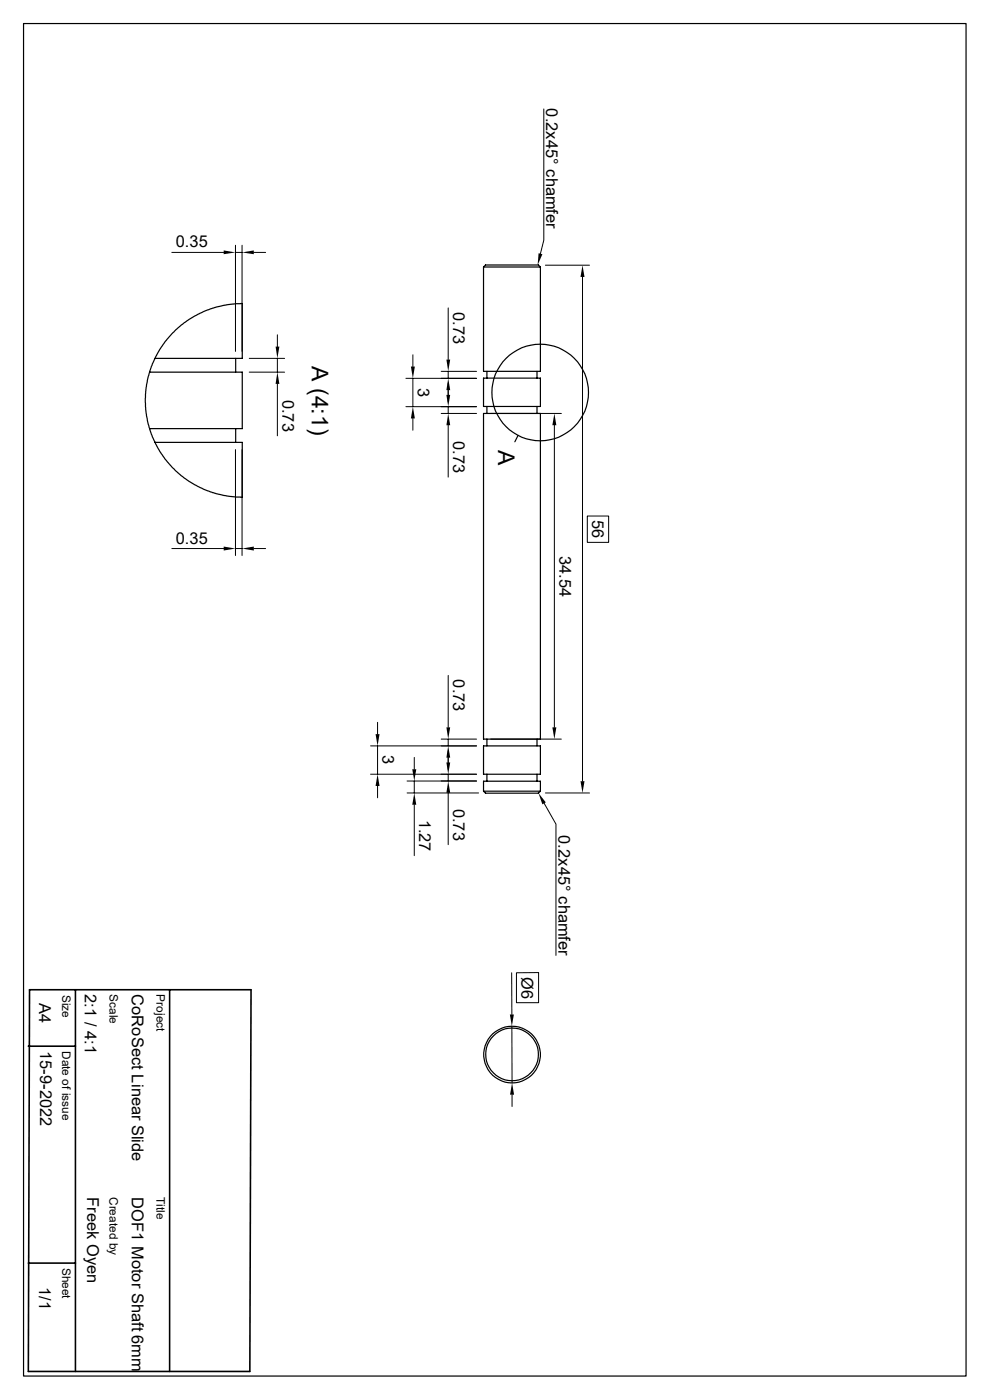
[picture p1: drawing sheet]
<svg xmlns="http://www.w3.org/2000/svg" width="210mm" height="297mm" viewBox="0 0 210 297" stroke-linecap="round" stroke-linejoin="round" font-family="sans-serif">
<g fill="none" stroke="#000" stroke-width=".25">
<path d="M5 5h199.9v286.9h-199.9zM102.6 56.6l.4-.4h11.2l.4 .4M102.6 56.6h12M102.6 56.6v22.2h12v-22.2M31.7 79h19.7v11.9h-19.7M32.9 76h18.5v-11.6l-3.2 .2-2.4 .6-2.6 .9-1.8 .9-2.3 1.5-1.7 1.4-2.3 2.5-1.1 1.6-.9 1.6-1.3 3-.6 2.2-.3 2.8v2.7l.3 2.8 .9 3 .8 1.8M50 76v3M103.3 78.8v1.4M113.9 78.8v1.4M32.9 93.9h18.5v11.6l-3.2-.3-2.6-.6-2.4-.8-3.1-1.7-2.7-2.1-1.9-2-1.5-2.2zM50 90.9v3M102.6 80.2h12v6h-12z"/>
<path d="M102.6 87.7h12v69.1h-12zM103.3 86.2v1.5M109.9 92.4l-.7 1.3M113.9 86.2v1.5M102.6 158.2h12v6.1h-12zM103.3 156.8v1.4M113.9 156.8v1.4M102.6 165.7h12v2.2l-.4 .4h-11.2l-.4-.4zM102.6 167.9h12M103.3 164.3v1.4M113.9 164.3v1.4"/>
<circle cx="114.6" cy="83.3" r="10.2"/>
<circle cx="108.6" cy="223.7" r="6"/>
<circle cx="108.6" cy="223.7" r="5.6"/>
</g>
<path d="M6.3 210h47l-.3 81h-47zM16 210v81M36 210v81M6 222h10M6 268h10" fill="none" stroke="#000" stroke-width=".34"/>
<g fill="none" stroke="#000" stroke-width=".21">
<path d="M115.4 23.1v27.9l-.8 2.8M36.4 53.6h11.1M50 52v22.5M50 53.6h1.4M51.4 52v22.5M53.8 53.6h2.5M115.7 56.3h9.4M123.6 58.8v106.9M52.9 76h7.5M52.9 79h7.5M58.8 71v2.5M58.8 76v3"/>
<path d="M87.6 75.3v2.5M93.6 78.8h7.5M95.1 65.3v11M95.1 78.8v1.5M50 95.4v22.5M51.4 95.4v22.5M58.8 81.4v11.1M86.1 80.3h15M86.1 86.3h15M87.6 80.3v6M87.6 88.8v2.5M93.6 87.7h7.5"/>
<path d="M95.1 81.2v4.1M95.1 86.3v1.4M95.1 90.2v11M104.1 87.7h15M117.6 90.2v64.1M36.4 116.4h11.1M50 116.4h1.4M53.8 116.4h2.5M124.6 109.5h4.5v5.6h-4.5zM78.6 158.2h22.5M80.1 153.2v2.5M80.1 158.2v6.1"/>
<path d="M93.6 156.8h7.5M95.1 143.3v11M95.1 156.8v1.4M95.1 159.3v3.9M104.1 156.8h15M78.6 164.3h22.5M80.1 166.8v2.4M86.4 168.2h15.1M86.4 165.7h14.7M87.9 160.7v2.5M87.9 165.7v2.5M87.9 170.7v10.8"/>
<path d="M95.1 164.3v1.4M95.1 168.2v11M115.4 170.4l2.5 4.4v27.9M115.7 168.2h9.4M108.5 206.4l.1 8.8M108.6 217.7v12M109.6 206.4l4.7-.1v6.4h-4.7zM108.6 232.2v2.5"/>
</g>
<g fill="#000">
<path d="M47.5 53.1l2.5 .5-2.5 .3zM51.4 53.6l2.4-.5v.8zM114.3 53.7l.8 .2-1.1 2.4zM123.6 56.3l.4 2.5h-.9zM58.5 73.5h.8l-.5 2.5zM87.2 77.8h.8l-.4 2.5zM94.7 76.3h.8l-.4 2.5zM58.8 79l.5 2.4h-.8zM87.6 86.3l.4 2.5h-.8zM95.1 80.3l.4 2.5h-.8zM94.7 83.8h.8l-.4 2.5zM95.1 87.7l.4 2.5h-.8z"/>
<path d="M117.6 87.7l.4 2.5h-.8zM47.5 116l2.5 .4-2.5 .4zM51.4 116.4l2.4-.4v.8zM79.7 155.7h.8l-.4 2.5zM94.7 154.3h.8l-.4 2.5zM117.2 154.3h.8l-.4 2.5zM80.1 164.3l.4 2.5h-.8zM87.5 163.2h.8l-.4 2.5zM87.9 168.2l.4 2.5h-.8zM94.7 161.8h.8l-.4 2.5zM95.1 165.7l.4 2.5h-.8zM95.1 158.2l.4 2.5h-.8z"/>
<path d="M114.2 168.2l1.6 2-.7 .4zM123.1 165.7h.9l-.4 2.5zM108.2 215.2h.8l-.4 2.5zM108.6 229.7l.5 2.5h-.9z"/>
</g>
<g font-size="4.9">
<text x="66.1" y="77.7" transform="rotate(90 66.1 77.7)">A (4:1)</text>
<text x="105.7" y="95.5" transform="rotate(90 105.7 95.5)">A</text>
</g>
<g font-size="3.5">
<text x="115.9" y="23" transform="rotate(90 115.9 23)">0.2x45° chamfer</text>
<text x="37.3" y="52.5">0.35</text>
<text x="96.1" y="66.2" transform="rotate(90 96.1 66.2)">0.73</text>
<text x="88.6" y="82.3" transform="rotate(90 88.6 82.3)">3</text>
<text x="59.9" y="84.8" transform="rotate(90 59.9 84.8)">0.73</text>
<text x="96.1" y="93.6" transform="rotate(90 96.1 93.6)">0.73</text>
<text x="125.6" y="110.3" transform="rotate(90 125.6 110.3)">56</text>
<text x="37.3" y="115.3">0.35</text>
<text x="118.7" y="117.9" transform="rotate(90 118.7 117.9)">34.54</text>
<text x="96.1" y="144.1" transform="rotate(90 96.1 144.1)">0.73</text>
<text x="81.2" y="160.3" transform="rotate(90 81.2 160.3)">3</text>
<text x="88.9" y="173.9" transform="rotate(90 88.9 173.9)">1.27</text>
<text x="96.1" y="171.6" transform="rotate(90 96.1 171.6)">0.73</text>
<text x="118.4" y="177.2" transform="rotate(90 118.4 177.2)">0.2x45° chamfer</text>
<text x="110.7" y="207.2" transform="rotate(90 110.7 207.2)">Ø6</text>
<text x="8.3" y="212.9" transform="rotate(90 8.3 212.9)">A4</text>
<text x="18" y="210.9" transform="rotate(90 18 210.9)">2:1 / 4:1</text>
<text x="28" y="210.9" transform="rotate(90 28 210.9)">CoRoSect Linear Slide</text>
<text x="8.5" y="223" transform="rotate(90 8.5 223)">15-9-2022</text>
<text x="18.5" y="254" transform="rotate(90 18.5 254)">Freek Oyen</text>
<text x="28" y="254" transform="rotate(90 28 254)">DOF1 Motor Shaft 6mm</text>
<text x="8.3" y="273" transform="rotate(90 8.3 273)">1/1</text>
</g>
<g font-size="2.5">
<text x="13.2" y="211" transform="rotate(90 13.2 211)">Size</text>
<text x="23.2" y="210.9" transform="rotate(90 23.2 210.9)">Scale</text>
<text x="33.2" y="210.9" transform="rotate(90 33.2 210.9)">Project</text>
<text x="13.2" y="223" transform="rotate(90 13.2 223)">Date of issue</text>
<text x="23.2" y="254" transform="rotate(90 23.2 254)">Created by</text>
<text x="33.2" y="254" transform="rotate(90 33.2 254)">Title</text>
<text x="13.2" y="269" transform="rotate(90 13.2 269)">Sheet</text>
</g>
</svg>
